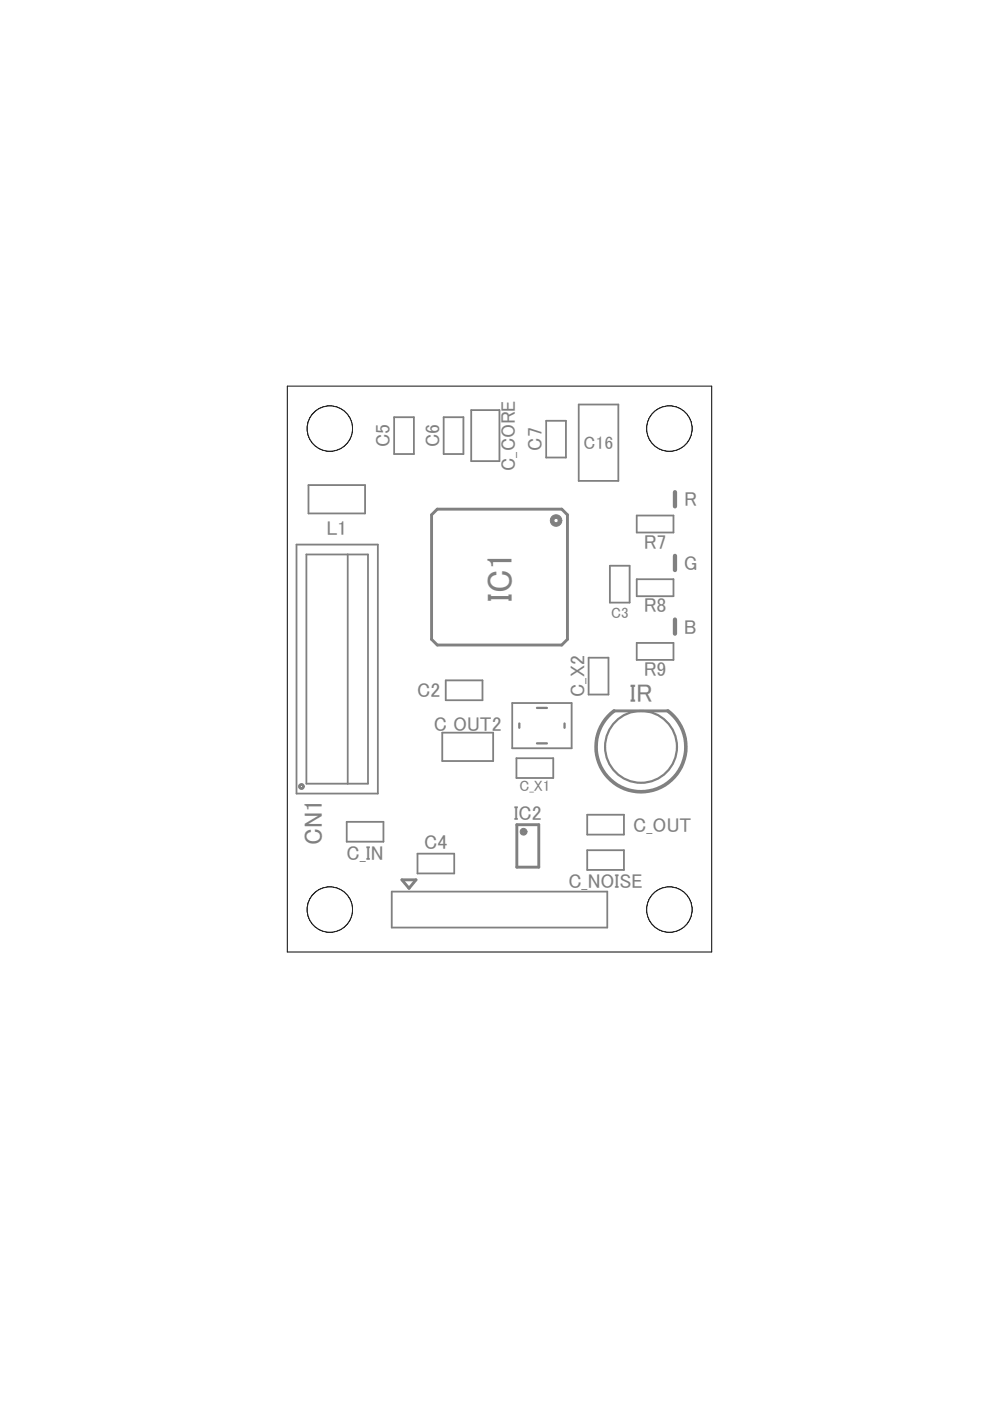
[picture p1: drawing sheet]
<svg xmlns="http://www.w3.org/2000/svg" width="210mm" height="297mm" viewBox="0 0 210 297" stroke-linecap="round" stroke-linejoin="round" font-family="sans-serif">
<path d="M91.5 109.2l1.2-1.3h26.4l1.2 1.3v26.4l-1.2 1.2h-26.4l-1.2-1.2zM130.2 150.7h11.4M109.6 174.9h4.6v9h-4.6zM85.2 186.5h3l-1.5 1.8z" fill="none" stroke="#808080" stroke-width=".61"/>
<g fill="#808080" stroke="#808080" stroke-width=".21">
<path d="M110.4 175.9a.73 .73 0 0 1 .8-.2 .73 .73 0 0 1 .5 .6l-.8 .1v-.2l.8 .1a.72 .72 0 0 1-.9 .7 .72 .72 0 0 1-.4-1.1z" fill-rule="evenodd"/>
<path d="M116.9 109.6a1.23 1.23 0 0 1 1.4-.4 1.23 1.23 0 0 1 .8 1.2h-.7a.47 .47 0 0 1-.7 .4 .47 .47 0 0 1-.1-.8 .47 .47 0 0 1 .7 .2l.1 .2h.7a1.23 1.23 0 0 1-1.6 1.1 1.23 1.23 0 0 1-.6-1.9z" fill-rule="evenodd"/>
<path d="M63.4 166.4a.62 .62 0 0 1 .7-.2 .62 .62 0 0 1 .4 .6h-.3a.24 .24 0 0 1-.4 .2 .24 .24 0 0 1 0-.4 .24 .24 0 0 1 .3 0l.4 .2a.62 .62 0 0 1-.8 .5 .62 .62 0 0 1-.3-.9z" fill-rule="evenodd"/>
</g>
<g fill="none" stroke="#808080" stroke-width=".38">
<path d="M83.6 88.5h4.2v7.8h-4.2zM94.1 88.5h4.2v7.8h-4.2zM99.9 87h6v10.8h-6zM115.8 89.2h4.2v7.8h-4.2zM122.7 85.8h8.4v16.2h-8.4zM62.9 115.5h17.2v52.8h-17.2zM65 117.6h13v48.6h-13zM65.4 102.8h12v6.1h-12zM73.7 117.6v48.6M129.3 120h4.2v7.8h-4.2zM135 109.3h7.8v3.6h-7.8zM124.8 139.4h4.2v7.9h-4.2z"/>
<path d="M135 122.8h7.8v3.6h-7.8zM135 136.3h7.8v3.6h-7.8zM93.8 155.3h10.8v6.1h-10.8zM94.5 144.3h7.8v4.2h-7.8zM108.6 149.1h12.6v9.5h-12.6zM73.5 174.2h7.8v4.3h-7.8zM109.5 160.8h7.8v4.2h-7.8zM124.5 172.7h7.8v4.3h-7.8zM83.1 189h45.7v7.7h-45.7zM88.5 181h7.8v4.2h-7.8zM124.5 180.3h7.8v4.1h-7.8z"/>
</g>
<path d="M110.1 153.4v.9M113.9 157.6h2.1M113.9 150.1h2.1M119.7 153.4v.9" fill="none" stroke="#808080" stroke-width=".49"/>
<path d="M143.1 104.4v3M143.1 117.9v3M143.1 131.4v2.9" fill="none" stroke="#808080" stroke-width=".91"/>
<path d="M130.2 150.7a9.5 9.5 0 0 0-1.3 14.1 9.5 9.5 0 0 0 14 0 9.5 9.5 0 0 0-1.3-14.1" fill="none" stroke="#808080" stroke-width=".76"/>
<circle cx="135.9" cy="158.3" r="7.6" fill="none" stroke="#808080" stroke-width=".47"/>
<g fill="none" stroke="#000" stroke-width=".21">
<path d="M60.9 81.9h90v119.9h-90z"/>
<circle cx="141.9" cy="192.8" r="4.8"/>
</g>
<circle cx="141.9" cy="192.8" r="4.8" fill="#fff" stroke="#000" stroke-width=".21"/>
<circle cx="141.9" cy="90.9" r="4.8" fill="none" stroke="#000" stroke-width=".21"/>
<circle cx="141.9" cy="90.9" r="4.8" fill="#fff" stroke="#000" stroke-width=".21"/>
<circle cx="69.9" cy="90.9" r="4.8" fill="none" stroke="#000" stroke-width=".21"/>
<circle cx="69.9" cy="90.9" r="4.8" fill="#fff" stroke="#000" stroke-width=".21"/>
<circle cx="69.9" cy="192.8" r="4.8" fill="none" stroke="#000" stroke-width=".21"/>
<circle cx="69.9" cy="192.8" r="4.8" fill="#fff" stroke="#000" stroke-width=".21"/>
<text font-size="7.5" fill="#808080" x="108.6" y="127.7" transform="rotate(-90 108.6 127.7)">IC1</text>
<g font-size="5.4" fill="#808080">
<text x="133.6" y="148.8">IR</text>
<text x="68.3" y="179.2" transform="rotate(-90 68.3 179.2)">CN1</text>
</g>
<g font-size="4.2" fill="#808080">
<text x="82.7" y="94.8" transform="rotate(-90 82.7 94.8)">C5</text>
<text x="93.2" y="94.8" transform="rotate(-90 93.2 94.8)">C6</text>
<text x="114.9" y="95.6" transform="rotate(-90 114.9 95.6)">C7</text>
<text x="109.2" y="99.8" transform="rotate(-90 109.2 99.8)">C_CORE</text>
<text x="145.1" y="107.4">R</text>
<text x="69.2" y="113.4">L1</text>
<text x="136.5" y="116.4">R7</text>
<text x="145" y="120.9">G</text>
<text x="136.5" y="129.9">R8</text>
<text x="145.1" y="134.4">B</text>
<text x="136.5" y="143.4">R9</text>
<text x="88.5" y="147.9">C2</text>
<text x="123.9" y="147.7" transform="rotate(-90 123.9 147.7)">C_X2</text>
<text x="92" y="155.1">C_OUT2</text>
<text x="108.9" y="174">IC2</text>
<text x="134.3" y="176.4">C_OUT</text>
<text x="73.5" y="182.4">C_IN</text>
<text x="90" y="180.1">C4</text>
<text x="120.5" y="188.4">C_NOISE</text>
</g>
<text font-size="3.8" fill="#808080" x="123.7" y="95.2">C16</text>
<g font-size="3.2" fill="#808080">
<text x="129.6" y="131">C3</text>
<text x="110.1" y="167.7">C_X1</text>
</g>
</svg>
